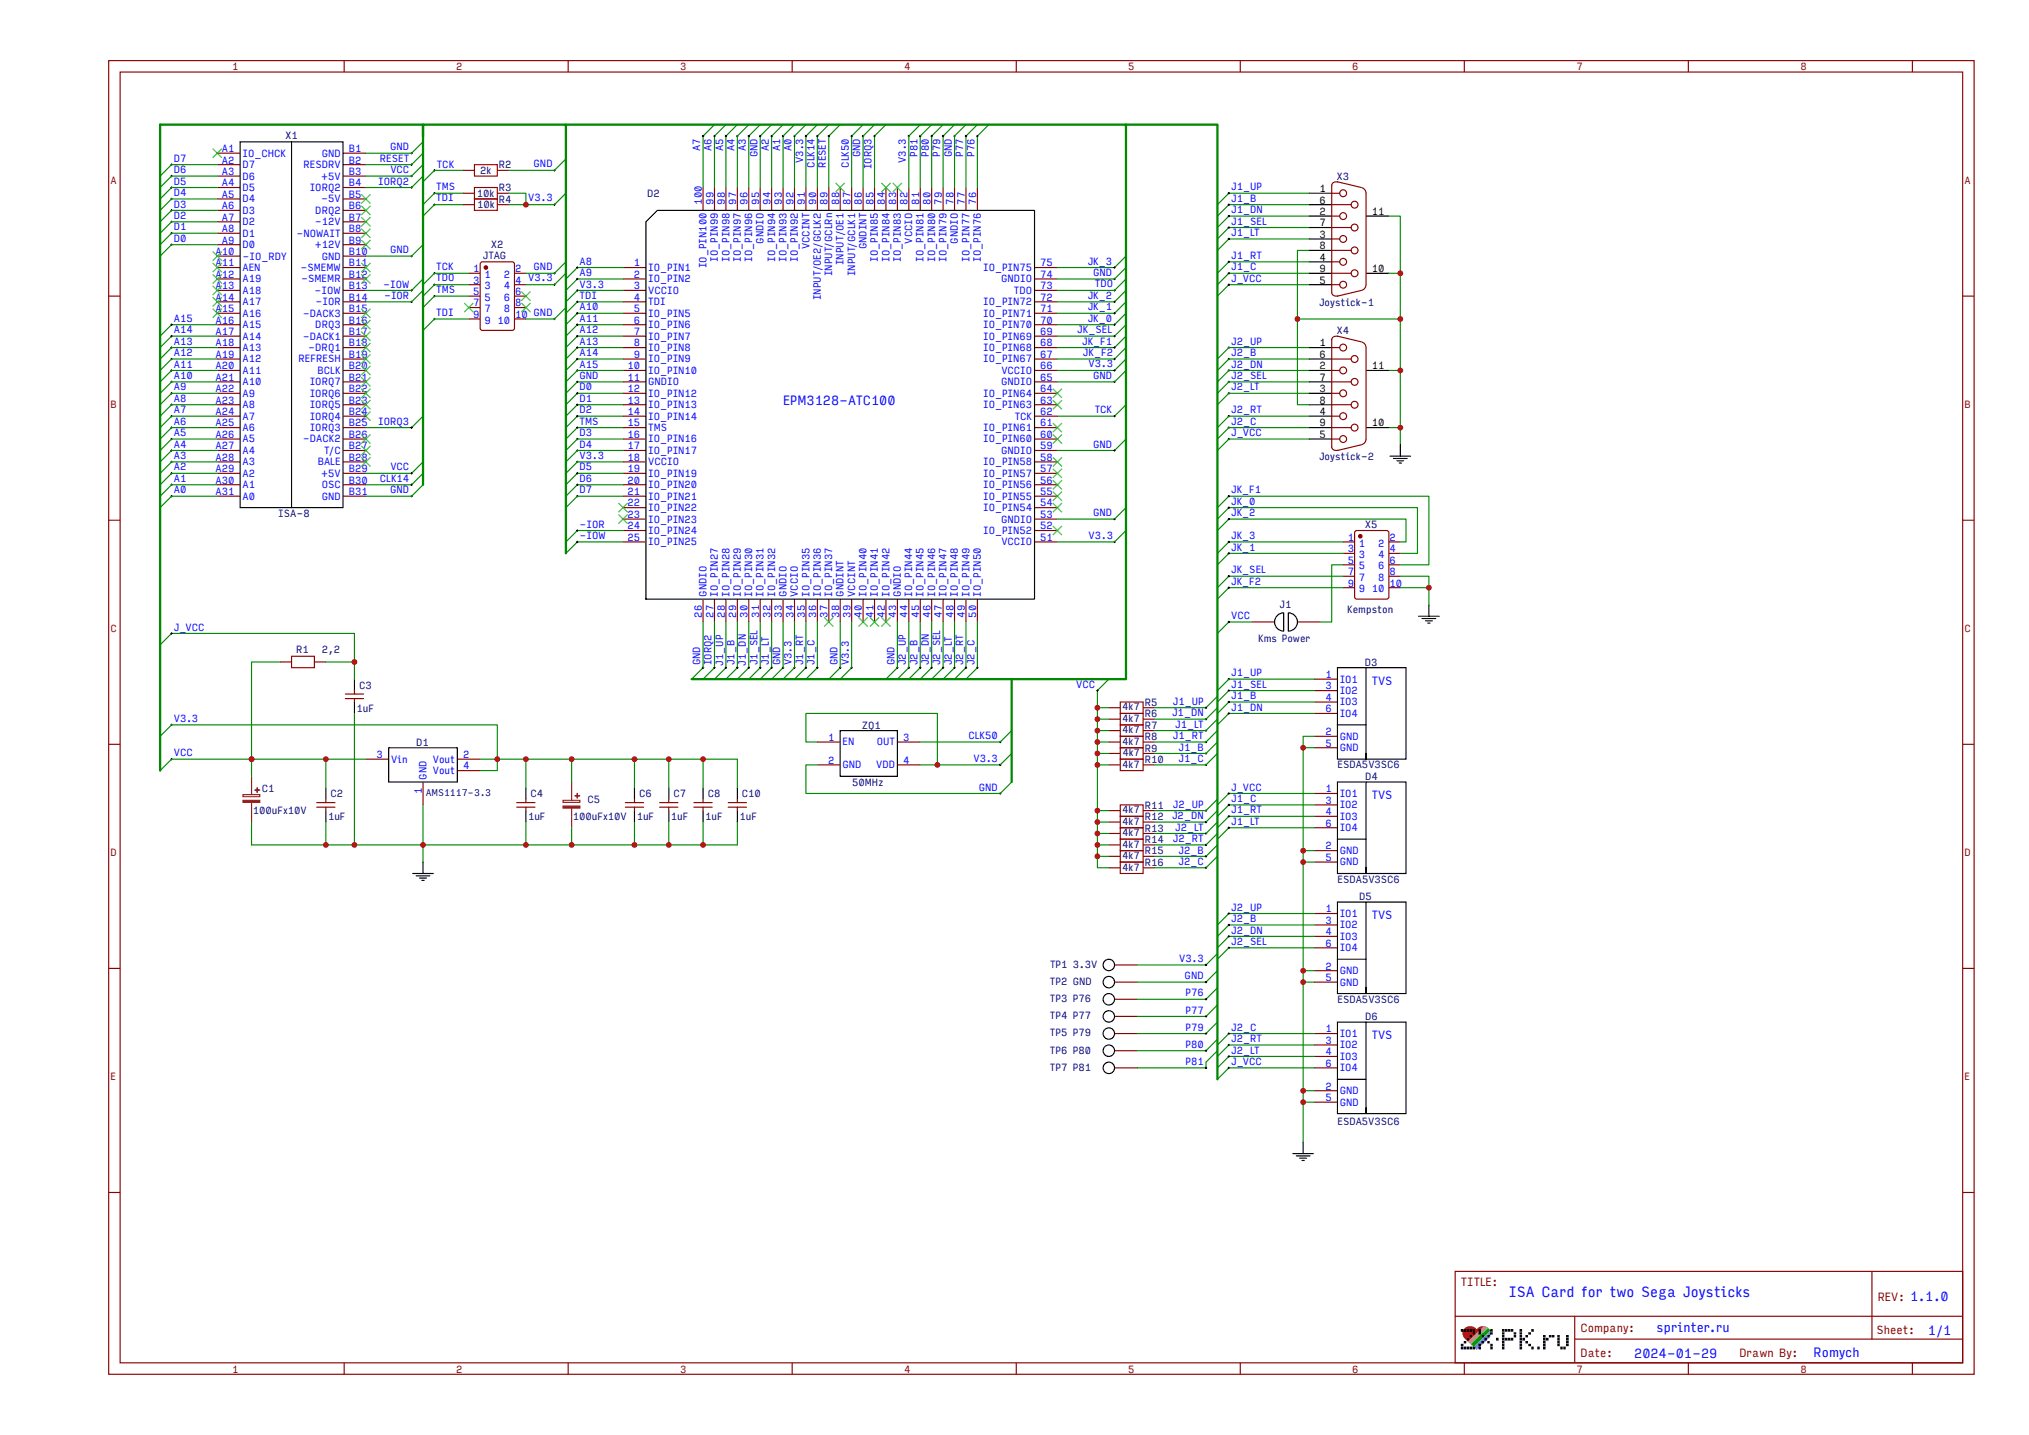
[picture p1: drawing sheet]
# EasyEDA schematic Schematic_Sprinter-Joy_v1.1.0.json
TITLE: ISA Card for two Sega Joysticks; REV: 1.1.0; Date: 2024-01-29; Sheet: 1/1; Drawn By: Romych; Company: sprinter.ru

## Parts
C1  100uFx10V  [CAP-SMD_L3.5-W2.8-R-RD]
C2  1uF  [C0805]
C3  1uF  [C0805]
C4  1uF  [C0805]
C5  100uFx10V  [CAP-SMD_L3.5-W2.8-R-RD]
C6  1uF  [C0805]
C7  1uF  [C0805]
C8  1uF  [C0805]
C10  1uF  [C0805]
D1  AMS1117-3.3  [SOT-223-4_L6.5-W3.5-P2.30-LS7.0-BR]
D2  EPM3128ATC-100  [TQFP-100_L14.0-W14.0-P0.50-LS16.0-BL]
D3  ESDA5V3SC6  [SOT23-6L_STD]
D4  ESDA5V3SC6  [SOT23-6L_STD]
D5  ESDA5V3SC6  [SOT23-6L_STD]
D6  ESDA5V3SC6  [SOT23-6L_STD]
J1  Kms Power  [SMD_JUMPER_2.54_NO]
R1  2,2  [R0805]
R2  2k  [R0805]
R3  10k  [R0805]
R4  10k  [R0805]
R5  4k7  [R0805]
R6  4k7  [R0805]
R7  4k7  [R0805]
R8  4k7  [R0805]
R9  4k7  [R0805]
R10  4k7  [R0805]
R11  4k7  [R0805]
R12  4k7  [R0805]
R13  4k7  [R0805]
R14  4k7  [R0805]
R15  4k7  [R0805]
R16  4k7  [R0805]
TP1  3.3V  [TH-TEST-1]
TP2  GND  [TH-TEST-1]
TP3  P76  [TH-TEST-1]
TP4  P77  [TH-TEST-1]
TP5  P79  [TH-TEST-1]
TP6  P80  [TH-TEST-1]
TP7  P81  [TH-TEST-1]
X1  ISA-8  [PCB_EDGE_CONNECTOR_31X2]
X2  JTAG  [IDC-TH_10P-P2.54-V]
X3  Joystick-1  [DB9-TH_DT10121-M5N3-4F]
X4  Joystick-2  [DB9-TH_DT10121-M5N3-4F]
X5  Kempston  [IDC-TH_10P-P2.54-V]
ZQ1  50MHz  [OSC-SMD_4P-L7.0-W5.0-BL]

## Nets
GND: C1.2 C2.1 C3.1 C4.1 C5.2 C6.1 C7.1 C8.1 C10.1 D1.1(GND) D2.11(GNDIO) D2.26(GNDIO) D2.33(GNDIO) D2.38(GNDINT) D2.43(GNDIO) D2.53(GNDIO) D2.59(GNDIO) D2.65(GNDIO) D2.74(GNDIO) D2.78(GNDIO) D2.86(GNDINT) D2.95(GNDIO) D3.2(GND) D3.5(GND) D4.2(GND) D4.5(GND) D5.2(GND) D5.5(GND) D6.2(GND) D6.5(GND) R2.2 TP2.1(TP1) X1.B1(GND) X1.B10(GND) X1.B31(GND) X2.2 X2.10 X3.8 X3.10(MH1) X3.11(MH2) X4.8 X4.10(MH1) X4.11(MH2) X5.8 X5.10 ZQ1.2(GND)
V3.3: C4.2 C5.1 C6.2 C7.2 C8.2 C10.2 D1.2(Vout) D1.4(Vout) D2.3(VCCIO) D2.18(VCCIO) D2.34(VCCIO) D2.39(VCCINT) D2.51(VCCIO) D2.66(VCCIO) D2.82(VCCIO) D2.91(VCCINT) R3.2 R4.2 TP1.1(TP1) X2.4 ZQ1.1(EN) ZQ1.4(VDD)
VCC: C1.1 C2.2 D1.3(Vin) J1.1 R1.1 R5.1 R6.1 R7.1 R8.1 R9.1 R10.1 R11.1 R12.1 R13.1 R14.1 R15.1 R16.1 X1.B3(+5V) X1.B29(+5V)
-IOR: D2.24(IO_PIN24) X1.B14(-IOR)
-IOW: D2.25(IO_PIN25) X1.B13(-IOW)
A0: D2.92(IO_PIN92) X1.A31(A0)
A1: D2.93(IO_PIN93) X1.A30(A1)
A2: D2.94(IO_PIN94) X1.A29(A2)
A3: D2.96(IO_PIN96) X1.A28(A3)
A4: D2.97(IO_PIN97) X1.A27(A4)
A5: D2.98(IO_PIN98) X1.A26(A5)
A6: D2.99(IO_PIN99) X1.A25(A6)
A7: D2.100(IO_PIN100) X1.A24(A7)
A8: D2.1(IO_PIN1) X1.A23(A8)
A9: D2.2(IO_PIN2) X1.A22(A9)
A10: D2.5(IO_PIN5) X1.A21(A10)
A11: D2.6(IO_PIN6) X1.A20(A11)
A12: D2.7(IO_PIN7) X1.A19(A12)
A13: D2.8(IO_PIN8) X1.A18(A13)
A14: D2.9(IO_PIN9) X1.A17(A14)
A15: D2.10(IO_PIN10) X1.A16(A15)
CLK14: D2.90(INPUT/OE2/GCLK2) X1.B30(OSC)
CLK50: D2.87(INPUT/GCLK1) ZQ1.3(OUT)
D0: D2.12(IO_PIN12) X1.A9(D0)
D1: D2.13(IO_PIN13) X1.A8(D1)
D2: D2.14(IO_PIN14) X1.A7(D2)
D3: D2.16(IO_PIN16) X1.A6(D3)
D4: D2.17(IO_PIN17) X1.A5(D4)
D5: D2.19(IO_PIN19) X1.A4(D5)
D6: D2.20(IO_PIN20) X1.A3(D6)
D7: D2.21(IO_PIN21) X1.A2(D7)
IORQ2: D2.27(IO_PIN27) X1.B4(IORQ2)
IORQ3: D2.85(IO_PIN85) X1.B25(IORQ3)
J1_B: D2.29(IO_PIN29) D3.4(IO3) R9.2 X3.6
J1_C: D2.36(IO_PIN36) D4.3(IO2) R10.2 X3.9
J1_DN: D2.30(IO_PIN30) D3.6(IO4) R6.2 X3.2
J1_LT: D2.32(IO_PIN32) D4.6(IO4) R7.2 X3.3
J1_RT: D2.35(IO_PIN35) D4.4(IO3) R8.2 X3.4
J1_SEL: D2.31(IO_PIN31) D3.3(IO2) X3.7
J1_UP: D2.28(IO_PIN28) D3.1(IO1) R5.2 X3.1
J2_B: D2.45(IO_PIN45) D5.3(IO2) R15.2 X4.6
J2_C: D2.50(IO_PIN50) D6.1(IO1) R16.2 X4.9
J2_DN: D2.46(IO_PIN46) D5.4(IO3) R12.2 X4.2
J2_LT: D2.48(IO_PIN48) D6.4(IO3) R13.2 X4.3
J2_RT: D2.49(IO_PIN49) D6.3(IO2) R14.2 X4.4
J2_SEL: D2.47(IO_PIN47) D5.6(IO4) X4.7
J2_UP: D2.44(IO_PIN44) D5.1(IO1) R11.2 X4.1
J_VCC: C3.2 D4.1(IO1) D6.6(IO4) R1.2 X3.5 X4.5
JK_0: D2.70(IO_PIN70) X5.4
JK_1: D2.71(IO_PIN71) X5.3
JK_2: D2.72(IO_PIN72) X5.2
JK_3: D2.75(IO_PIN75) X5.1
JK_F1: D2.68(IO_PIN68) X5.6
JK_F2: D2.67(IO_PIN67) X5.9
JK_SEL: D2.69(IO_PIN69) X5.7
P76: D2.76(IO_PIN76) TP3.1(TP1)
P77: D2.77(IO_PIN77) TP4.1(TP1)
P79: D2.79(IO_PIN79) TP5.1(TP1)
P80: D2.80(IO_PIN80) TP6.1(TP1)
P81: D2.81(IO_PIN81) TP7.1(TP1)
RESET: D2.89(INPUT/GCLRn) X1.B2(RESDRV)
TCK: D2.62(TCK) R2.1 X2.1
TDI: D2.4(TDI) R4.1 X2.9
TDO: D2.73(TDO) X2.3
TMS: D2.15(TMS) R3.1 X2.5
X5_5: J1.2 X5.5

Not connected (* = marked no-connect by the designer): D2 22(IO_PIN22)* 23(IO_PIN23)* 37(IO_PIN37)* 40(IO_PIN40)* 41(IO_PIN41)* 42(IO_PIN42)* 52(IO_PIN52)* 54(IO_PIN54)* 55(IO_PIN55)* 56(IO_PIN56)* 57(IO_PIN57)* 58(IO_PIN58)* 60(IO_PIN60)* 61(IO_PIN61)* 63(IO_PIN63)* 64(IO_PIN64)* 83(IO_PIN83)* 84(IO_PIN84)* 88(INPUT/OE1)*; X1 A1(IO_CHCK)* A10(-IO_RDY)* A11(AEN)* A12(A19)* A13(A18)* A14(A17)* A15(A16)* B5(-5V)* B6(DRQ2)* B7(-12V)* B8(-NOWAIT)* B9(+12V)* B11(-SMEMW)* B12(-SMEMR)* B15(-DACK3)* B16(DRQ3)* B17(-DACK1)* B18(-DRQ1)* B19(REFRESH)* B20(BCLK)* B21(IORQ7)* B22(IORQ6)* B23(IORQ5)* B24(IORQ4)* B26(-DACK2)* B27(T/C)* B28(BALE)*; X2 6* 7* 8*

# EasyEDA board PCB_Sprinter-Joy_v1.1.0.json

Outline 101.73 x 66.83 mm; copper layers: TopLayer, BottomLayer. Coordinates in mm from the lower left corner of the outline.
Outline path: 0,51.59 73.79,51.71 88.9,66.83 101.73,66.7 101.6,0.03 85.98,0.03 85.98,6.63 81.28,6.63 81.28,0 0,0 0,51.59

## Design rules (mm)
Default: track 0.254, clearance 0.152, via 0.6, via hole 0.3

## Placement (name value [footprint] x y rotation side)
C1  100uFx10V  [CAP-SMD_L3.5-W2.8-R-RD]  14.1 28.73 90 top
C2  1uF  [C0805]  76.58 21.87 180 top
C3  1uF  [C0805]  86.49 29.11 270 top
C4  1uF  [C0805]  6.86 32.79 180 top
C5  100uFx10V  [CAP-SMD_L3.5-W2.8-R-RD]  20.83 26.31 270 top
C6  1uF  [C0805]  42.42 22.76 0 bottom
C7  1uF  [C0805]  37.34 22.76 180 bottom
C8  1uF  [C0805]  39.75 18.95 270 bottom
C10  1uF  [C0805]  6.73 16.54 0 top
D1  AMS1117-3.3  [SOT-223-4_L6.5-W3.5-P2.30-LS7.0-BR]  5.84 26.7 90 top
D2  EPM3128ATC-100  [TQFP-100_L14.0-W14.0-P0.50-LS16.0-BL]  40 21.87 0 top
D3  ESDA5V3SC6  [SOT23-6L_STD]  86.49 16.54 0 top
D4  ESDA5V3SC6  [SOT23-6L_STD]  86.49 24.79 0 top
D5  ESDA5V3SC6  [SOT23-6L_STD]  86.49 44.22 0 top
D6  ESDA5V3SC6  [SOT23-6L_STD]  86.49 52.35 0 top
J1  Kms Power  [SMD_JUMPER_2.54_NO]  13.97 35.71 0 top
R1  2,2  [R0805]  80.52 26.95 90 top
R2  2k  [R0805]  43.94 36.73 0 top
R3  10k  [R0805]  50.29 36.73 0 top
R4  10k  [R0805]  54.86 36.73 180 top
R5  4k7  [R0805]  56.39 22 270 top
R6  4k7  [R0805]  58.8 22 270 top
R7  4k7  [R0805]  61.34 22 270 top
R8  4k7  [R0805]  63.88 22 270 top
R9  4k7  [R0805]  66.29 22 270 top
R10  4k7  [R0805]  68.83 22 270 top
R11  4k7  [R0805]  64.9 26.95 90 top
R12  4k7  [R0805]  70.1 26.95 90 top
R13  4k7  [R0805]  72.64 26.95 90 top
R14  4k7  [R0805]  74.93 26.95 90 top
R15  4k7  [R0805]  67.44 26.95 90 top
R16  4k7  [R0805]  77.34 26.95 90 top
TP1  3.3V  [TH-TEST-1]  22.99 33.05 0 top
TP2  GND  [TH-TEST-1]  20.32 33.05 0 top
TP3  P76  [TH-TEST-1]  30.99 33.05 0 top
TP4  P77  [TH-TEST-1]  28.32 33.05 0 top
TP5  P79  [TH-TEST-1]  25.65 33.05 0 top
TP6  P80  [TH-TEST-1]  25.65 30.25 0 top
TP7  P81  [TH-TEST-1]  25.65 27.58 0 top
X1  ISA-8  [PCB_EDGE_CONNECTOR_31X2]  40.77 3.84 0 top
X2  JTAG  [IDC-TH_10P-P2.54-V]  50.8 44.09 0 top
X3  Joystick-1  [DB9-TH_DT10121-M5N3-4F]  95.38 17.04 90 top
X4  Joystick-2  [DB9-TH_DT10121-M5N3-4F]  95.38 49.81 90 top
X5  Kempston  [IDC-TH_10P-P2.54-V]  17.91 44.09 0 top
ZQ1  50MHz  [OSC-SMD_4P-L7.0-W5.0-BL]  13.97 18.57 0 top

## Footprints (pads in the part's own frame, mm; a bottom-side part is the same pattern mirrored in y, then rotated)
C0805
  rect 1x1.55 smd: 1(-1,0) 2(1,0)
CAP-SMD_L3.5-W2.8-R-RD
  rect 1.8x2.6 smd: 1(1.501,0) 2(-1.501,0)
DB9-TH_DT10121-M5N3-4F
  rect 1.7x1.7 hole 1: 1(-5.54,1.42)
  oval 1.7x1.7 hole 1: 2(-2.77,1.42) 3(0,1.42) 4(2.77,1.42) 5(5.54,1.42) 6(-4.155,-1.42) 7(-1.385,-1.42) 8(1.385,-1.42) 9(4.155,-1.42)
  oval 5x5 hole 3.25: 10(-12.5,0) 11(12.5,0)
IDC-TH_10P-P2.54-V
  rect 1.5x1.5 hole 0.9: 1(-5.08,-1.27)
  oval 1.5x1.5 hole 0.9: 2(-5.08,1.27) 3(-2.54,-1.27) 4(-2.54,1.27) 5(0,-1.27) 6(0,1.27) 7(2.54,-1.27) 8(2.54,1.27) 9(5.08,-1.27) 10(5.08,1.27)
OSC-SMD_4P-L7.0-W5.0-BL
  rect 1.8x1.5 smd: 1(-2.64,-1.95) 2(2.64,-1.95) 3(2.64,1.95) 4(-2.64,1.95)
PCB_EDGE_CONNECTOR_31X2
  rect 1.321x6 smd: A1(38.1,0) A2(35.56,0) A3(33.02,0) A4(30.48,0) A5(27.94,0) A6(25.4,0) A7(22.86,0) A8(20.32,0) A9(17.78,0) A10(15.24,0) A11(12.7,0) A12(10.16,0) A13(7.62,0) A14(5.08,0) A15(2.54,0) A16(0,0) A17(-2.54,0) A18(-5.08,0) A19(-7.62,0) A20(-10.16,0) A21(-12.7,0) A22(-15.24,0) A23(-17.78,0) A24(-20.32,0) A25(-22.86,0) A26(-25.4,0) A27(-27.94,0) A28(-30.48,0) A29(-33.02,0) A30(-35.56,0) A31(-38.1,0)
  rect 1.321x6 smd far side: B1(38.1,0) B2(35.56,0) B3(33.02,0) B4(30.48,0) B5(27.94,0) B6(25.4,0) B7(22.86,0) B8(20.32,0) B9(17.78,0) B10(15.24,0) B11(12.7,0) B12(10.16,0) B13(7.62,0) B14(5.08,0) B15(2.54,0) B16(0,0) B17(-2.54,0) B18(-5.08,0) B19(-7.62,0) B20(-10.16,0) B21(-12.7,0) B22(-15.24,0) B23(-17.78,0) B24(-20.32,0) B25(-22.86,0) B26(-25.4,0) B27(-27.94,0) B28(-30.48,0) B29(-33.02,0) B30(-35.56,0) B31(-38.1,0)
R0805
  rect 1.133x1.377 smd: 1(-0.966,0) 2(0.966,0)
SMD_JUMPER_2.54_NO
  custom 0x0 smd: 1(0,0) 2(2.159,0)
SOT23-6L_STD
  rect 0.6x1.4 smd: 1(0,0) 2(-0.94,0) 3(-1.89,0) 4(-1.9,-2.5) 5(-0.95,-2.5) 6(0,-2.5)
SOT-223-4_L6.5-W3.5-P2.30-LS7.0-BR
  rect 2.47x0.98 smd: 1(2.835,-2.3) 2(2.835,0) 3(2.835,2.3)
  rect 2.47x3.6 smd: 4(-2.835,0)
TH-TEST-1
  oval 1.4x1.4 hole 0.8: 1(0,0)
TQFP-100_L14.0-W14.0-P0.50-LS16.0-BL
  oval 0.28x1.65 smd: 1(-6,-7.6) 2(-5.5,-7.6) 3(-5,-7.6) 4(-4.5,-7.6) 5(-4,-7.6) 6(-3.5,-7.6) 7(-3,-7.6) 8(-2.5,-7.6) 9(-2,-7.6) 10(-1.5,-7.6) 11(-1,-7.6) 12(-0.5,-7.6) 13(0,-7.6) 14(0.5,-7.6) 15(1,-7.6) 16(1.5,-7.6) 17(2,-7.6) 18(2.5,-7.6) 19(3,-7.6) 20(3.5,-7.6) 21(4,-7.6) 22(4.5,-7.6) 23(5,-7.6) 24(5.5,-7.6) 25(6,-7.6) 51(6,7.6) 52(5.5,7.6) 53(5,7.6) 54(4.5,7.6) 55(4,7.6) 56(3.5,7.6) 57(3,7.6) 58(2.5,7.6) 59(2,7.6) 60(1.5,7.6) 61(1,7.6) 62(0.5,7.6) 63(0,7.6) 64(-0.5,7.6) 65(-1,7.6) 66(-1.5,7.6) 67(-2,7.6) 68(-2.5,7.6) 69(-3,7.6) 70(-3.5,7.6) 71(-4,7.6) 72(-4.5,7.6) 73(-5,7.6) 74(-5.5,7.6) 75(-6,7.6)
  oval 1.65x0.28 smd: 26(7.6,-6) 27(7.6,-5.5) 28(7.6,-5) 29(7.6,-4.5) 30(7.6,-4) 31(7.6,-3.5) 32(7.6,-3) 33(7.6,-2.5) 34(7.6,-2) 35(7.6,-1.5) 36(7.6,-1) 37(7.6,-0.5) 38(7.6,0) 39(7.6,0.5) 40(7.6,1) 41(7.6,1.5) 42(7.6,2) 43(7.6,2.5) 44(7.6,3) 45(7.6,3.5) 46(7.6,4) 47(7.6,4.5) 48(7.6,5) 49(7.6,5.5) 50(7.6,6) 76(-7.6,6) 77(-7.6,5.5) 78(-7.6,5) 79(-7.6,4.5) 80(-7.6,4) 81(-7.6,3.5) 82(-7.6,3) 83(-7.6,2.5) 84(-7.6,2) 85(-7.6,1.5) 86(-7.6,1) 87(-7.6,0.5) 88(-7.6,0) 89(-7.6,-0.5) 90(-7.6,-1) 91(-7.6,-1.5) 92(-7.6,-2) 93(-7.6,-2.5) 94(-7.6,-3) 95(-7.6,-3.5) 96(-7.6,-4) 97(-7.6,-4.5) 98(-7.6,-5) 99(-7.6,-5.5) 100(-7.6,-6)

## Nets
As in the schematic.

Pads without a net: D2 22 23 37 40 41 42 52 54 55 56 57 58 60 61 63 64 83 84 88; X1 A1 A10 A11 A12 A13 A14 A15 B5 B6 B7 B8 B9 B11 B12 B15 B16 B17 B18 B19 B20 B21 B22 B23 B24 B26 B27 B28; X2 6 7 8

## Via types
v1: diameter 0.61, hole 0.305, TopLayer to BottomLayer, 70 vias
v2: diameter 0.62, hole 0.31, TopLayer to BottomLayer, 1 via

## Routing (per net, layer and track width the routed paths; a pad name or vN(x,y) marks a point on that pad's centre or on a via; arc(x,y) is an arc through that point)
GND: length 3.3
  TopLayer w0.3: D2.11 39,11.69 39.5,11.2
  vias: v1(1.91,8.79) v1(21.97,8.79) v1(35.18,8.79) v1(39.62,16.41) v1(39.75,22.76) v1(52.2,7.52) v1(78.87,8.03) v1(80.39,8.03) v1(82.68,15.27) v1(82.8,50.57) v1(87.5,45.36) v1(89.28,15.39) v1(91.82,50.57)
V3.3: length 154.6
  TopLayer w0.3: v1(42.54,17.55) 42.54,14.31 D2.18 ; R4.2 R3.2 51.26,32.87 49.28,30.89 46.48,30.89 46.02,30.43 46.02,29.47 ; D2.34 44.1,19.87 v2(43.43,19.2) ; 53.9,36.73 53.9,37.54 52.07,39.37 52.07,43.33 51.31,44.09 49.53,44.09 48.26,45.36 ; D2.51 46,28.38 v1(43.31,25.68) ; v1(43.43,20.98) 44.2,20.98 45.6,22.37 D2.39 ; D2.66 v1(38.5,26.19) ; v1(36.45,18.06) 35,16.62 D2.3 ; v1(36.32,24.87) D2.82 28.78,24.87 v1(28.7,24.79) ; D2.91 v1(36.32,20.37)
  TopLayer w1: 5.86,32.79 5.86,30.05 5.21,29.4 5.84,28.77 D1.4 11.33,23.86 ; v1(28.7,24.79) 28.68,24.81 C5.1 18.69,24.81 17.74,23.86 11.33,23.86 ; 11.33,23.86 11.33,20.52 ; 53.21,36.68 53.16,36.73 R3.2 ; TP1.1 23.62,32.42 23.62,24.81 ; C10.2 7.81,16.62 ZQ1.1 ZQ1.4
  BottomLayer w0.8: v1(36.32,24.87) 28.78,24.87 v1(28.7,24.79)
  BottomLayer w1: 43.42,22.76 43.42,26.19 36.32,26.19 36.32,25.93 36.34,22.76 36.34,18.06 36.45,17.95 C8.2 43.31,17.95 43.42,18.06 43.42,22.76
VCC: length 212
  TopLayer w0.8: R5.1 R10.1 72.69,22.96 v1(73.79,21.87) C2.2 75.58,26.11 74.93,26.11 ; 80.52,26.11 64.9,26.11
  TopLayer w1: J1.1 v1(6.37,35.71) 4.7,35.71 3.54,34.56 3.54,28.46 1.91,26.82 1.91,14.5 4.45,11.96 v1(7.75,11.96) ; 9.88,35.71 9.88,34.44 C1.1
  BottomLayer w0.8: 6.35,35.71 6.35,44.98 10.54,49.17 59.69,49.17 63.12,45.75 63.12,28.35 69.6,21.87 v1(73.79,21.87) X1.B3 ; X1.B29 v1(7.75,11.96)
-IOR: length 10.6
  TopLayer w0.3: v1(45.47,12.6) 45.51,12.64 D2.24
  BottomLayer w0.3: X1.B14 45.85,12.22 v1(45.47,12.6)
-IOW: length 11.7
  TopLayer w0.3: D2.25 46,13.33 46.74,12.6 v1(47.24,12.6)
  BottomLayer w0.3: X1.B13 48.39,11.46 v1(47.24,12.6)
A0: length 38.2
  TopLayer w0.3: 32.41,19.87 23.91,19.87 13.59,9.55 6.73,9.55 4.7,7.52 3.17,7.52 2.67,7.01 X1.A31
A1: length 35.6
  TopLayer w0.3: D2.93 24.17,19.37 13.84,9.04 7.11,9.04 5.21,7.14 X1.A30
A2: length 32.8
  TopLayer w0.3: X1.A29 7.75,7.14 9.14,8.53 14.1,8.53 24.43,18.87 D2.94
A3: length 29.9
  TopLayer w0.3: D2.96 24.19,17.87 14.35,8.03 11.18,8.03 10.29,7.14 X1.A28
A4: length 27.1
  TopLayer w0.3: D2.97 24.46,17.37 14.61,7.52 13.21,7.52 12.83,7.14 X1.A27
A5: length 24.3
  TopLayer w0.3: X1.A26 15.37,7.52 24.77,16.92 32.13,16.92
A6: length 22.9
  TopLayer w0.3: 32.41,16.37 24.98,16.37 17.91,9.3 X1.A25
A7: length 21.2
  TopLayer w0.3: D2.100 25.24,15.87 20.45,11.07 X1.A24
A8: length 18.5
  TopLayer w0.3: D2.1 34.04,14.24 34.04,12.22 30.86,9.04 24.89,9.04 22.99,7.14 X1.A23
A9: length 16.6
  TopLayer w0.3: X1.A22 25.53,7.14 26.92,8.53 31.12,8.53 34.51,11.93 D2.2
A10: length 15.1
  TopLayer w0.3: X1.A21 28.07,7.14 28.96,8.03 31.37,8.03 36,12.66 D2.5
A11: length 13.2
  TopLayer w0.3: D2.6 36.5,12.4 31.62,7.52 30.99,7.52 30.61,7.14 X1.A20
A12: length 12
  TopLayer w0.3: X1.A19 33.15,8.28 37.01,12.14 D2.7
A13: length 11.2
  TopLayer w0.3: X1.A18 35.69,7.14 37.51,8.96 D2.8
A14: length 10.5
  TopLayer w0.3: X1.A17 38,4.06 D2.9
A15: length 11.4
  TopLayer w0.3: 38.5,14.27 38.5,9.27 40.77,7.01 X1.A16
CLK14: length 37.5
  TopLayer w0.3: D2.90 30.72,20.87 30.32,20.47 23.75,20.47 13.34,10.06 5.97,10.06 v1(5.21,9.3)
  BottomLayer w0.3: X1.B30 v1(5.21,9.3)
CLK50: length 16.6
  TopLayer w0.3: D2.87 31.23,22.37 29.84,20.98 23.37,20.98 22.91,20.52 16.61,20.52
D0: length 26.5
  TopLayer w0.3: X1.A9 58.55,7.14 57.28,8.41 43.31,8.41 39.5,12.21 D2.12
D1: length 28.4
  TopLayer w0.3: X1.A8 61.09,7.14 60.83,7.39 59.18,7.39 57.66,8.92 43.56,8.92 40,12.47 D2.13
D2: length 30.3
  TopLayer w0.3: D2.14 40.51,12.73 43.81,9.42 58.04,9.42 59.56,7.9 62.87,7.9 63.63,7.14 X1.A7
D3: length 32
  TopLayer w0.3: 41.51,14.27 41.51,12.49 44.07,9.93 58.42,9.93 59.94,8.41 64.9,8.41 66.17,7.14 X1.A6
D4: length 33.8
  TopLayer w0.3: X1.A5 68.71,7.14 66.93,8.92 60.32,8.92 58.8,10.44 44.32,10.44 42,12.76 42,14.27
D5: length 35.5
  TopLayer w0.3: X1.A4 71.25,7.14 68.96,9.42 60.71,9.42 59.18,10.95 44.58,10.95 43,12.52 D2.19
D6: length 37.4
  TopLayer w0.3: X1.A3 73.79,7.14 73.53,7.39 72.01,7.39 69.47,9.93 61.09,9.93 59.56,11.46 44.83,11.46 43.51,12.78 D2.20
D7: length 39.3
  TopLayer w0.3: D2.21 44.01,13.04 45.09,11.96 59.94,11.96 61.47,10.44 69.85,10.44 72.39,7.9 75.56,7.9 76.33,7.14 X1.A2
IORQ2: length 33.2
  TopLayer w0.3: v1(70.49,12.09) 61.72,12.09 60.58,13.23 51.69,13.23 48.56,16.36 47.6,16.36
  BottomLayer w0.3: X1.B4 71.25,11.33 v1(70.49,12.09)
IORQ3: length 27
  TopLayer w0.3: v1(29.97,23.39) 30,23.37 D2.85
  BottomLayer w0.3: X1.B25 17.91,7.77 29.97,19.84 v1(29.97,23.39)
J1_B: length 61.2
  TopLayer w0.3: D3.4 84.59,12.86 v1(84.58,12.85) ; D2.29 49.33,17.37 51.82,14.88 79.88,14.88 83.44,11.33 v1(84.58,11.33) 91.19,11.33 92.71,12.85 96.76,12.85 96.8,12.89 ; v1(66.29,19.71) R9.2
  BottomLayer w0.3: v1(66.29,19.71) v1(66.29,14.88) ; v1(84.58,12.85) v1(84.58,11.33)
J1_C: length 57.7
  TopLayer w0.3: R10.2 68.83,18.95 ; 84.47,24.79 84.07,24.79 82.3,23.01 v1(82.3,21.36) 79.88,18.95 52.2,18.95 50.28,20.87 D2.36 ; X3.9 96.76,21.23 v1(88.27,21.23)
  BottomLayer w0.3: v1(88.27,21.23) 88.14,21.36 v1(82.3,21.36)
J1_DN: length 56.9
  TopLayer w0.3: 86.49,12.09 D3.6 ; 86.49,12.09 83.69,12.09 80.01,15.77 51.82,15.77 49.72,17.87 D2.30 ; 86.49,12.09 90.81,12.09 92.99,14.27 X3.2 ; v1(58.8,19.71) R6.2
  BottomLayer w0.3: v1(58.8,19.71) v1(58.8,15.77)
J1_LT: length 55.4
  TopLayer w0.3: 86.49,18.69 81.66,18.69 80.39,17.42 51.94,17.42 50.5,18.87 D2.32 ; 86.49,18.69 D4.6 ; 86.49,18.69 91.06,18.69 92.71,17.04 X3.3 ; v1(61.34,19.71) R7.2
  BottomLayer w0.3: v1(61.34,19.71) v1(61.34,17.42)
J1_RT: length 53.5
  TopLayer w0.3: v1(87.25,19.58) 92.2,19.58 92.43,19.81 93.96,19.81 ; D2.35 49.89,20.37 52.07,18.19 80.14,18.19 81.53,19.58 v1(84.58,19.58) 84.58,22.17 84.46,22.29 ; v1(63.88,19.71) R8.2
  BottomLayer w0.3: v1(63.88,19.71) v1(63.88,18.19) ; v1(87.25,19.58) v1(84.58,19.58)
J1_SEL: length 52.9
  TopLayer w0.3: 84.57,17.93 82.04,17.93 80.65,16.54 51.94,16.54 50.11,18.37 D2.31 ; 84.57,17.93 84.57,16.52 ; 84.57,17.93 90.93,17.93 93.22,15.65 96.77,15.65
J1_UP: length 64.6
  TopLayer w0.3: X3.1 92.38,11.5 91.44,10.57 83.19,10.57 79.76,14 51.82,14 48.94,16.87 47.6,16.87 ; D3.1 v1(88.39,16.54) ; v1(56.39,19.71) R5.2
  BottomLayer w0.3: v1(88.39,16.54) 87.5,15.65 v1(87.5,10.57) ; v1(56.39,19.71) v1(56.39,14)
J2_B: length 64.4
  TopLayer w0.3: 67.44,29.36 67.44,28.04 ; 96.8,45.65 92.93,45.65 92.2,46.38 83.69,46.38 81.44,44.13 ; D2.45 54.81,25.37 60.45,31.01 68.33,31.01 81.53,44.22 D5.3
  BottomLayer w0.3: 67.44,29.36 v1(67.44,31.01)
  vias: v1(67.44,29.24)
J2_C: length 93.9
  TopLayer w0.3: D2.50 52.86,27.87 60.83,35.84 67.44,35.84 80.39,48.79 80.39,51.33 83.44,54.38 90.81,54.38 93.22,56.79 95,56.79 96.8,54.99 X4.9 96.8,53.39 94.62,51.21 93.09,51.21 91.19,53.11 86.49,53.11 D6.1 ; 77.34,28.04 v1(77.34,30.76)
  BottomLayer w0.3: v1(66.04,35.84) 72.26,35.84 v1(77.34,30.76)
J2_DN: length 69
  TopLayer w0.3: 70.1,28.04 v1(70.1,30.51) ; X4.2 v1(83.19,47.02) 68.15,31.98 60.53,31.98 54.42,25.87 D2.46 ; v1(83.19,41.68) 83.23,41.72 D5.4
  BottomLayer w0.3: v1(70.1,30.51) 68.58,32.03 v1(66.04,32.03) ; v1(83.19,47.02) v1(83.19,41.68)
J2_LT: length 67.7
  TopLayer w0.3: 47.6,26.87 53.64,26.87 60.45,33.68 67.44,33.68 82.3,48.54 91.57,48.54 92.84,49.81 X4.3 ; 72.64,28.04 v1(72.64,30.76) ; D6.4 84.59,48.54
  BottomLayer w0.3: v1(66.04,33.68) 69.72,33.68 v1(72.64,30.76)
J2_RT: length 72.6
  TopLayer w0.3: 84.6,53.75 83.69,53.75 81.15,51.21 81.15,48.54 67.39,34.78 60.66,34.78 53.25,27.37 D2.49 ; 84.6,53.75 D6.3 ; 84.6,53.75 91.69,53.75 92.86,52.58 93.96,52.58 ; 74.93,28.04 v1(74.93,30.76)
  BottomLayer w0.3: v1(67.44,34.82) 70.87,34.82 v1(74.93,30.76)
J2_SEL: length 76
  TopLayer w0.3: 47.6,26.37 54.03,26.37 60.45,32.79 67.69,32.79 82.68,47.78 92.2,47.78 92.85,48.43 X4.7 98.43,46.8 98.43,44.48 95.67,41.72 D5.6
J2_UP: length 64.3
  TopLayer w0.3: 64.9,28.04 64.9,30.12 ; v1(89.92,39.65) 78.1,39.65 68.58,30.12 60.32,30.12 55.07,24.87 D2.44 ; X4.1 93.91,44.22 D5.1
  BottomLayer w0.3: v1(89.92,39.65) 89.92,40.23 X4.1
J_VCC: length 59.5
  TopLayer w0.6: D6.6 v1(88.77,49.85) ; D4.1 86.49,28.04 80.52,28.04 ; X3.5 92.63,22.58 90.42,24.79 86.36,24.79
  BottomLayer w0.3: 93.96,22.76 X3.5
  BottomLayer w0.6: 88.77,49.86 88.78,50.83 93.31,55.35 X4.5 ; X3.5 90.73,22.58 88.77,24.54 v1(88.77,49.85)
JK_0: length 30.3
  TopLayer w0.3: 15.37,45.24 16.64,43.97 18.42,43.97 19.18,43.21 19.18,42.06 21.08,40.16 29.08,40.16 36.5,32.74 D2.70
JK_1: length 27.8
  TopLayer w0.3: D2.71 36,32.35 28.83,39.52 18.54,39.52 15.37,42.7
JK_2: length 31.9
  TopLayer w0.3: 12.83,45.24 14.22,43.84 14.22,41.81 17.14,38.89 28.58,38.89 35.5,31.96 D2.72
JK_3: length 28.8
  TopLayer w0.3: D2.75 34.01,32.57 28.32,38.25 16.76,38.25 12.83,42.19 12.83,42.7
JK_F1: length 29.2
  TopLayer w0.3: 17.91,45.24 19.18,43.97 21.21,43.97 21.72,43.46 21.72,42.19 22.48,41.43 29.59,41.43 37.51,33.51 D2.68
JK_F2: length 23.1
  TopLayer w0.3: 22.99,42.7 24.26,42.7 24.89,42.06 29.84,42.06 38.01,33.9 38.01,29.47
JK_SEL: length 24.2
  TopLayer w0.3: 20.45,42.7 22.35,40.79 29.34,40.79 37.01,33.12 D2.69
P76: length 6.2
  TopLayer w0.3: D2.76 31.59,27.87 30.99,28.47 TP3.1
P77: length 8.1
  TopLayer w0.3: D2.77 31.2,27.37 28.32,30.25 TP4.1
P79: length 10.7
  TopLayer w0.3: 32.41,26.37 30.3,26.37 26.92,29.74 26.92,31.78 TP5.1
P80: length 8.6
  TopLayer w0.3: TP6.1 30.04,25.87 D2.80
P81: length 7.7
  TopLayer w0.3: D2.81 29.65,25.37 27.43,27.58 25.65,27.58
RESET: length 56.1
  TopLayer w0.3: v1(49.4,12.6) 60.2,12.6 61.85,10.95 70.23,10.95 72.64,8.53 v1(76.33,8.53) ; v1(34.29,21.36) 32.41,21.36 D2.89
  BottomLayer w0.3: v1(76.33,8.53) X1.B2 ; v1(34.29,21.36) 34.29,17.68 37.59,14.38 47.62,14.38 v1(49.4,12.6)
TCK: length 15.5
  TopLayer w0.3: D2.62 40.51,30.37 42.98,32.84 R2.1 42.98,37.92 45.72,40.67 X2.1
TDI: length 38.7
  TopLayer w0.3: v1(45.21,25.55) 40.13,20.47 35.5,15.85 D2.4 ; 55.88,42.82 55.83,42.77 R4.1 55.83,34.01 50.93,29.11 v1(48.01,29.11)
  BottomLayer w0.3: v1(48.01,29.11) 48.01,28.35 v1(45.21,25.55)
TDO: length 20.4
  TopLayer w0.3: D2.73 35,31.06 v1(34.67,31.39)
  BottomLayer w0.3: v1(34.67,31.39) 44.45,41.17 46.61,41.17 48.26,42.82
TMS: length 32.6
  TopLayer w0.3: v1(49.28,33.68) 49.33,33.73 R3.1 49.33,41.35 X2.5 ; v1(45.21,24.28) 41.01,20.08 D2.15
  BottomLayer w0.3: v1(45.21,24.28) 49.28,28.35 v1(49.28,33.68)
X5_5: length 8.8
  TopLayer w0.8: J1.2 v1(17.91,35.71)
  BottomLayer w0.8: v1(17.91,35.71) 17.91,42.7

## Copper pours and planes (outline as drawn; the poured copper is in the pictures)
GND on TopLayer: 0,51.59 73.53,51.59 89.03,66.7 101.73,66.7 101.6,0.03 86.49,0.03 86.49,6.63 80.65,6.63 0.13,6.76
GND on BottomLayer: 0,6.63 0,51.59 33.08,51.59 33.21,51.71 73.66,51.59 88.9,66.83 101.73,66.7 101.6,0.03 86.49,0.03 86.49,6.63

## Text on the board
BottomSilkLayer: For Two MD Joysticks / Base port: 0x250 / Designed By Romych / v 1.1.0 2024.01.29 | Sprinter Joy!
TopSilkLayer: 12x4,7k | v1.1.0 | Sprinter / JOY! | https://t.me/zx_sprinter
